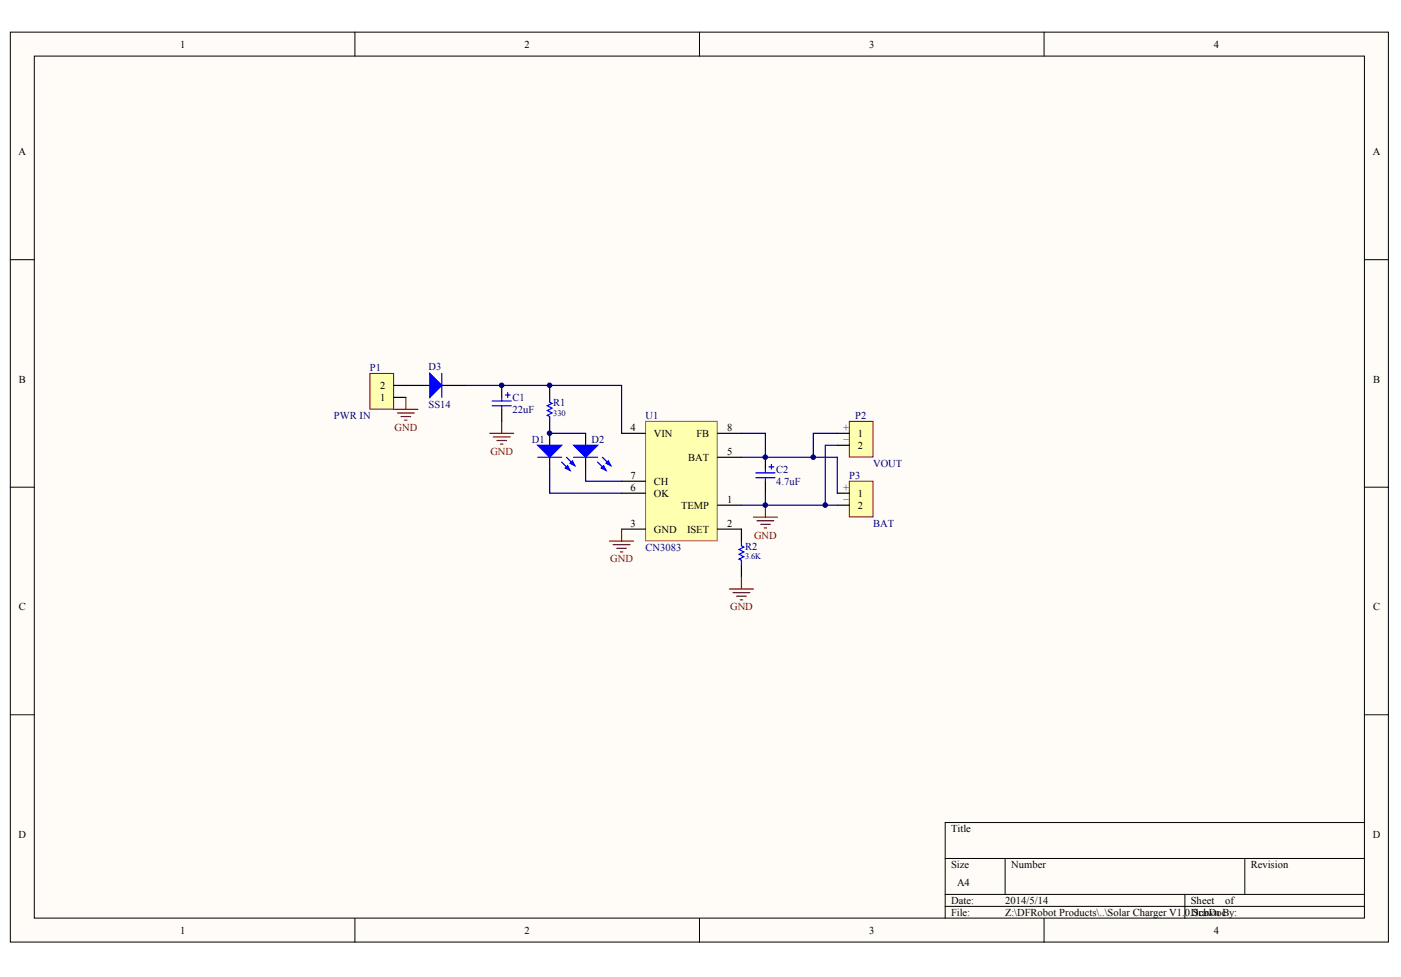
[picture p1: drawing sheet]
<svg xmlns="http://www.w3.org/2000/svg" width="287mm" height="200mm" viewBox="0 0 287 200" stroke-linecap="round" stroke-linejoin="round" font-family="sans-serif">
<g fill="#fffcf8" stroke="#000" stroke-width=".2">
<path d="M2.1 6.6h282.1v186.3h-282.1z"/>
<path d="M7 11.5h272.3v176.5h-272.3z"/>
</g>
<g fill="none" stroke="#000" stroke-width=".2">
<path d="M72.7 6.6v4.9M143.2 6.6v4.9M213.7 6.6v4.9M2.1 53.2h4.9M279.4 53.2h4.9M2.1 99.8h4.9M279.4 99.8h4.9M2.1 146.3h4.9M279.4 146.3h4.9M193.5 175.8h85.9M205.8 175.8v7.3M254.8 175.8v7.3"/>
<path d="M279.4 168.4h-85.9v19.6M72.7 188v4.9M143.2 188v4.9M193.5 183.1h85.9M193.5 185.6h85.9M213.7 188v4.9M242.6 183.1v4.9"/>
</g>
<path d="M75.7 76.5h4.9v7.3h-4.9z" fill="#ffffb0" stroke="#800000" stroke-width=".2"/>
<path d="M80.6 78.9h2.5M112.5 78.9v2.5M80.6 81.4h2.5M112.5 86.3v4.9M112.5 93.6v2.5M119.9 88.7v2.5M119.9 93.6v2.5M151.8 108.3v2.5M151.8 115.7v2.4" fill="none" stroke="#000" stroke-width=".25"/>
<path d="M110.1 93.6h4.9M112.5 81.4v.9l.5 .3-1 .5 1 .5-1 .5 1 .4-1 .5 .5 .3v1M115 94.6l1.7 1.7M116 93.6l1.7 1.7M117.4 93.6h4.9M122.3 94.6l1.8 1.7M123.3 93.6l1.7 1.7M151.8 110.8v1l.5 .2-1 .5 1 .5-1 .5 1 .5-1 .5 .5 .2v1" fill="none" stroke="#00f" stroke-width=".25"/>
<g fill="#00f" stroke="#00f" stroke-width=".25">
<path d="M110.1 91.2h4.9l-2.5 2.4z"/>
<path d="M115.7 95.8l.5-.5 .5 1z"/>
<path d="M116.7 94.8l.5-.4 .5 .9z"/>
<path d="M117.4 91.2h4.9l-2.4 2.4z"/>
<path d="M123.1 95.8l.5-.5 .5 1z"/>
<path d="M124.1 94.8l.4-.4 .5 .9z"/>
</g>
<path d="M173.9 86.3h4.8v7.3h-4.8z" fill="#ffffb0" stroke="#800000" stroke-width=".2"/>
<path d="M171.4 88.7h2.5M171.4 91.2h2.5" fill="none" stroke="#000" stroke-width=".25"/>
<path d="M173.9 98.5h4.8v7.3h-4.8z" fill="#ffffb0" stroke="#800000" stroke-width=".2"/>
<path d="M171.4 101h2.5M171.4 103.4h2.5" fill="none" stroke="#000" stroke-width=".25"/>
<path d="M132.2 86.3h14.6v24.4h-14.6z" fill="#ffffb0" stroke="#de4f16" stroke-width=".2"/>
<g fill="none" stroke="#000" stroke-width=".25">
<path d="M83.1 78.9h4.9M90.4 78.9h5M102.7 78.9v2.5M102.7 83.8v2.5M127.2 88.7h5M127.2 98.5h5M146.9 88.7h4.9M146.9 93.6h4.9M156.7 93.6v2.5M156.7 98.5v2.5M127.2 101h5M127.2 108.3h5"/>
<path d="M146.9 108.3h4.9M146.9 103.4h4.9"/>
</g>
<g fill="none" stroke="#800000" stroke-width=".25">
<path d="M80.6 83.8h4.9M81.4 84.5h3.4M82.1 85.3h2M82.8 86h.5M83.1 81.4v2.4M100.3 88.7h4.9M101 89.5h3.4M101.7 90.2h2M102.5 90.9h.5M102.7 86.3v2.4M124.8 110.8h4.9M125.5 111.5h3.5"/>
<path d="M126.3 112.3h1.9M127 113h.5M127.2 108.3v2.5M151.8 118.1v2.5M154.2 105.9h4.9M155 106.6h3.4M155.7 107.4h2M156.4 108.1h.5M156.7 103.4v2.5M149.3 120.6h4.9M150.1 121.3h3.4M150.8 122.1h2"/>
<path d="M151.5 122.8h.5"/>
</g>
<path d="M95.4 78.9h31.8v9.8M112.5 96.1v4.9h14.7M112.5 88.7h7.4M119.9 96.1v2.4h7.3M151.8 88.7h4.9v4.9M151.8 93.6h19.6v7.4M171.4 88.7h-4.9v4.9M171.4 91.2h-2.4v12.2M151.8 103.4h19.6M156.7 101v2.4" fill="none" stroke="#000080" stroke-width=".25"/>
<g fill="none" stroke="#00f" stroke-width=".25">
<path d="M90.4 76.5v4.9M100.7 82.1h4M100.7 83.1h4M102.7 81.4v.7M102.7 83.1v.7M103.4 80.9h1M103.9 80.4v1M154.7 96.8h4M154.7 97.8h4M156.7 96.1v.7M156.7 97.8v.7M157.4 95.6h1"/>
<path d="M157.9 95.1v1"/>
</g>
<path d="M88 76.5l2.4 2.4-2.4 2.5z" fill="#00f" stroke="#00f" stroke-width=".25"/>
<g fill="#000080" stroke="#000080" stroke-width=".2">
<circle cx="102.7" cy="78.9" r=".47"/>
<circle cx="112.5" cy="88.7" r=".47"/>
<circle cx="112.5" cy="78.9" r=".47"/>
<circle cx="156.7" cy="103.4" r=".47"/>
<circle cx="156.7" cy="93.6" r=".47"/>
<circle cx="166.5" cy="93.6" r=".47"/>
<circle cx="168.9" cy="103.4" r=".47"/>
</g>
<g font-size="2.5" fill="#000080">
<text x="172.6" y="88.4">+</text>
<text x="172.6" y="90.8">-</text>
<text x="172.6" y="100.6">+</text>
<text x="172.6" y="103.1">-</text>
</g>
<g font-size="2.2">
<text x="36.9" y="9.8">1</text>
<text x="107.4" y="9.8">2</text>
<text x="177.9" y="9.8">3</text>
<text x="248.5" y="9.8">4</text>
<text x="3.8" y="31.8">A</text>
<text x="281.1" y="31.8">A</text>
<text x="3.9" y="78.4">B</text>
<text x="77.8" y="82.1">1</text>
<text x="77.8" y="79.7">2</text>
<text x="281.1" y="78.4">B</text>
<text x="129.1" y="88.2">4</text>
<text x="133.9" y="89.5">VIN</text>
<text x="142.6" y="89.5">FB</text>
<text x="148.8" y="88.2">8</text>
<text x="175.6" y="89.5">1</text>
<text x="140.9" y="94.4">BAT</text>
<text x="148.8" y="93.1">5</text>
<text x="175.6" y="91.9">2</text>
<text x="129.1" y="98">7</text>
<text x="129.1" y="100.5">6</text>
<text x="133.9" y="99.3">CH</text>
<text x="133.9" y="101.7">OK</text>
<text x="175.6" y="101.7">1</text>
<text x="129.1" y="107.9">3</text>
<text x="139.4" y="104.2">TEMP</text>
<text x="148.8" y="102.9">1</text>
<text x="148.8" y="107.9">2</text>
<text x="175.6" y="104.2">2</text>
<text x="133.9" y="109.1">GND</text>
<text x="140.6" y="109.1">ISET</text>
<text x="3.9" y="125">C</text>
<text x="281.1" y="125">C</text>
<text x="3.8" y="171.6">D</text>
<text x="194.7" y="170.3">Title</text>
<text x="281" y="171.6">D</text>
<text x="194.7" y="177.7">Size</text>
<text x="207" y="177.7">Number</text>
<text x="256.1" y="177.7">Revision</text>
<text x="194.7" y="185">Date:</text>
<text x="195.9" y="181.4">A4</text>
<text x="205.8" y="185">2014/5/14</text>
<text x="243.8" y="185">Sheet</text>
<text x="250.8" y="185">of</text>
<text x="36.9" y="191.2">1</text>
<text x="107.4" y="191.2">2</text>
<text x="177.9" y="191.2">3</text>
<text x="194.7" y="187.5">File:</text>
<text x="205.8" y="187.5">Z:\DFRobot Products\..\Solar Charger V1.0.SchDoc</text>
<text x="243.8" y="187.5">Drawn By:</text>
<text x="248.5" y="191.2">4</text>
</g>
<g font-size="2.2" fill="#000080">
<text x="75.7" y="76">P1</text>
<text x="87.7" y="75.7">D3</text>
<text x="87.7" y="83.6">SS14</text>
<text x="104.9" y="82.1">C1</text>
<text x="113.3" y="83.1">R1</text>
<text x="68.4" y="85.8">PWR IN</text>
<text x="104.9" y="84.6">22uF</text>
<text x="132.2" y="85.8">U1</text>
<text x="175.1" y="85.8">P2</text>
<text x="108.8" y="90.7">D1</text>
<text x="121.1" y="90.7">D2</text>
<text x="178.8" y="95.6">VOUT</text>
<text x="158.9" y="96.8">C2</text>
<text x="158.9" y="99.3">4.7uF</text>
<text x="173.9" y="98">P3</text>
<text x="178.8" y="107.9">BAT</text>
<text x="132.2" y="112.8">CN3083</text>
<text x="152.5" y="112.5">R2</text>
</g>
<g font-size="2.2" fill="#800000">
<text x="80.8" y="88.2">GND</text>
<text x="100.4" y="93.1">GND</text>
<text x="154.4" y="110.3">GND</text>
<text x="124.9" y="115.2">GND</text>
<text x="149.5" y="125">GND</text>
</g>
<g font-size="1.7" fill="#000080">
<text x="113.3" y="85.1">330</text>
<text x="152.5" y="114.5">3.6K</text>
</g>
</svg>
